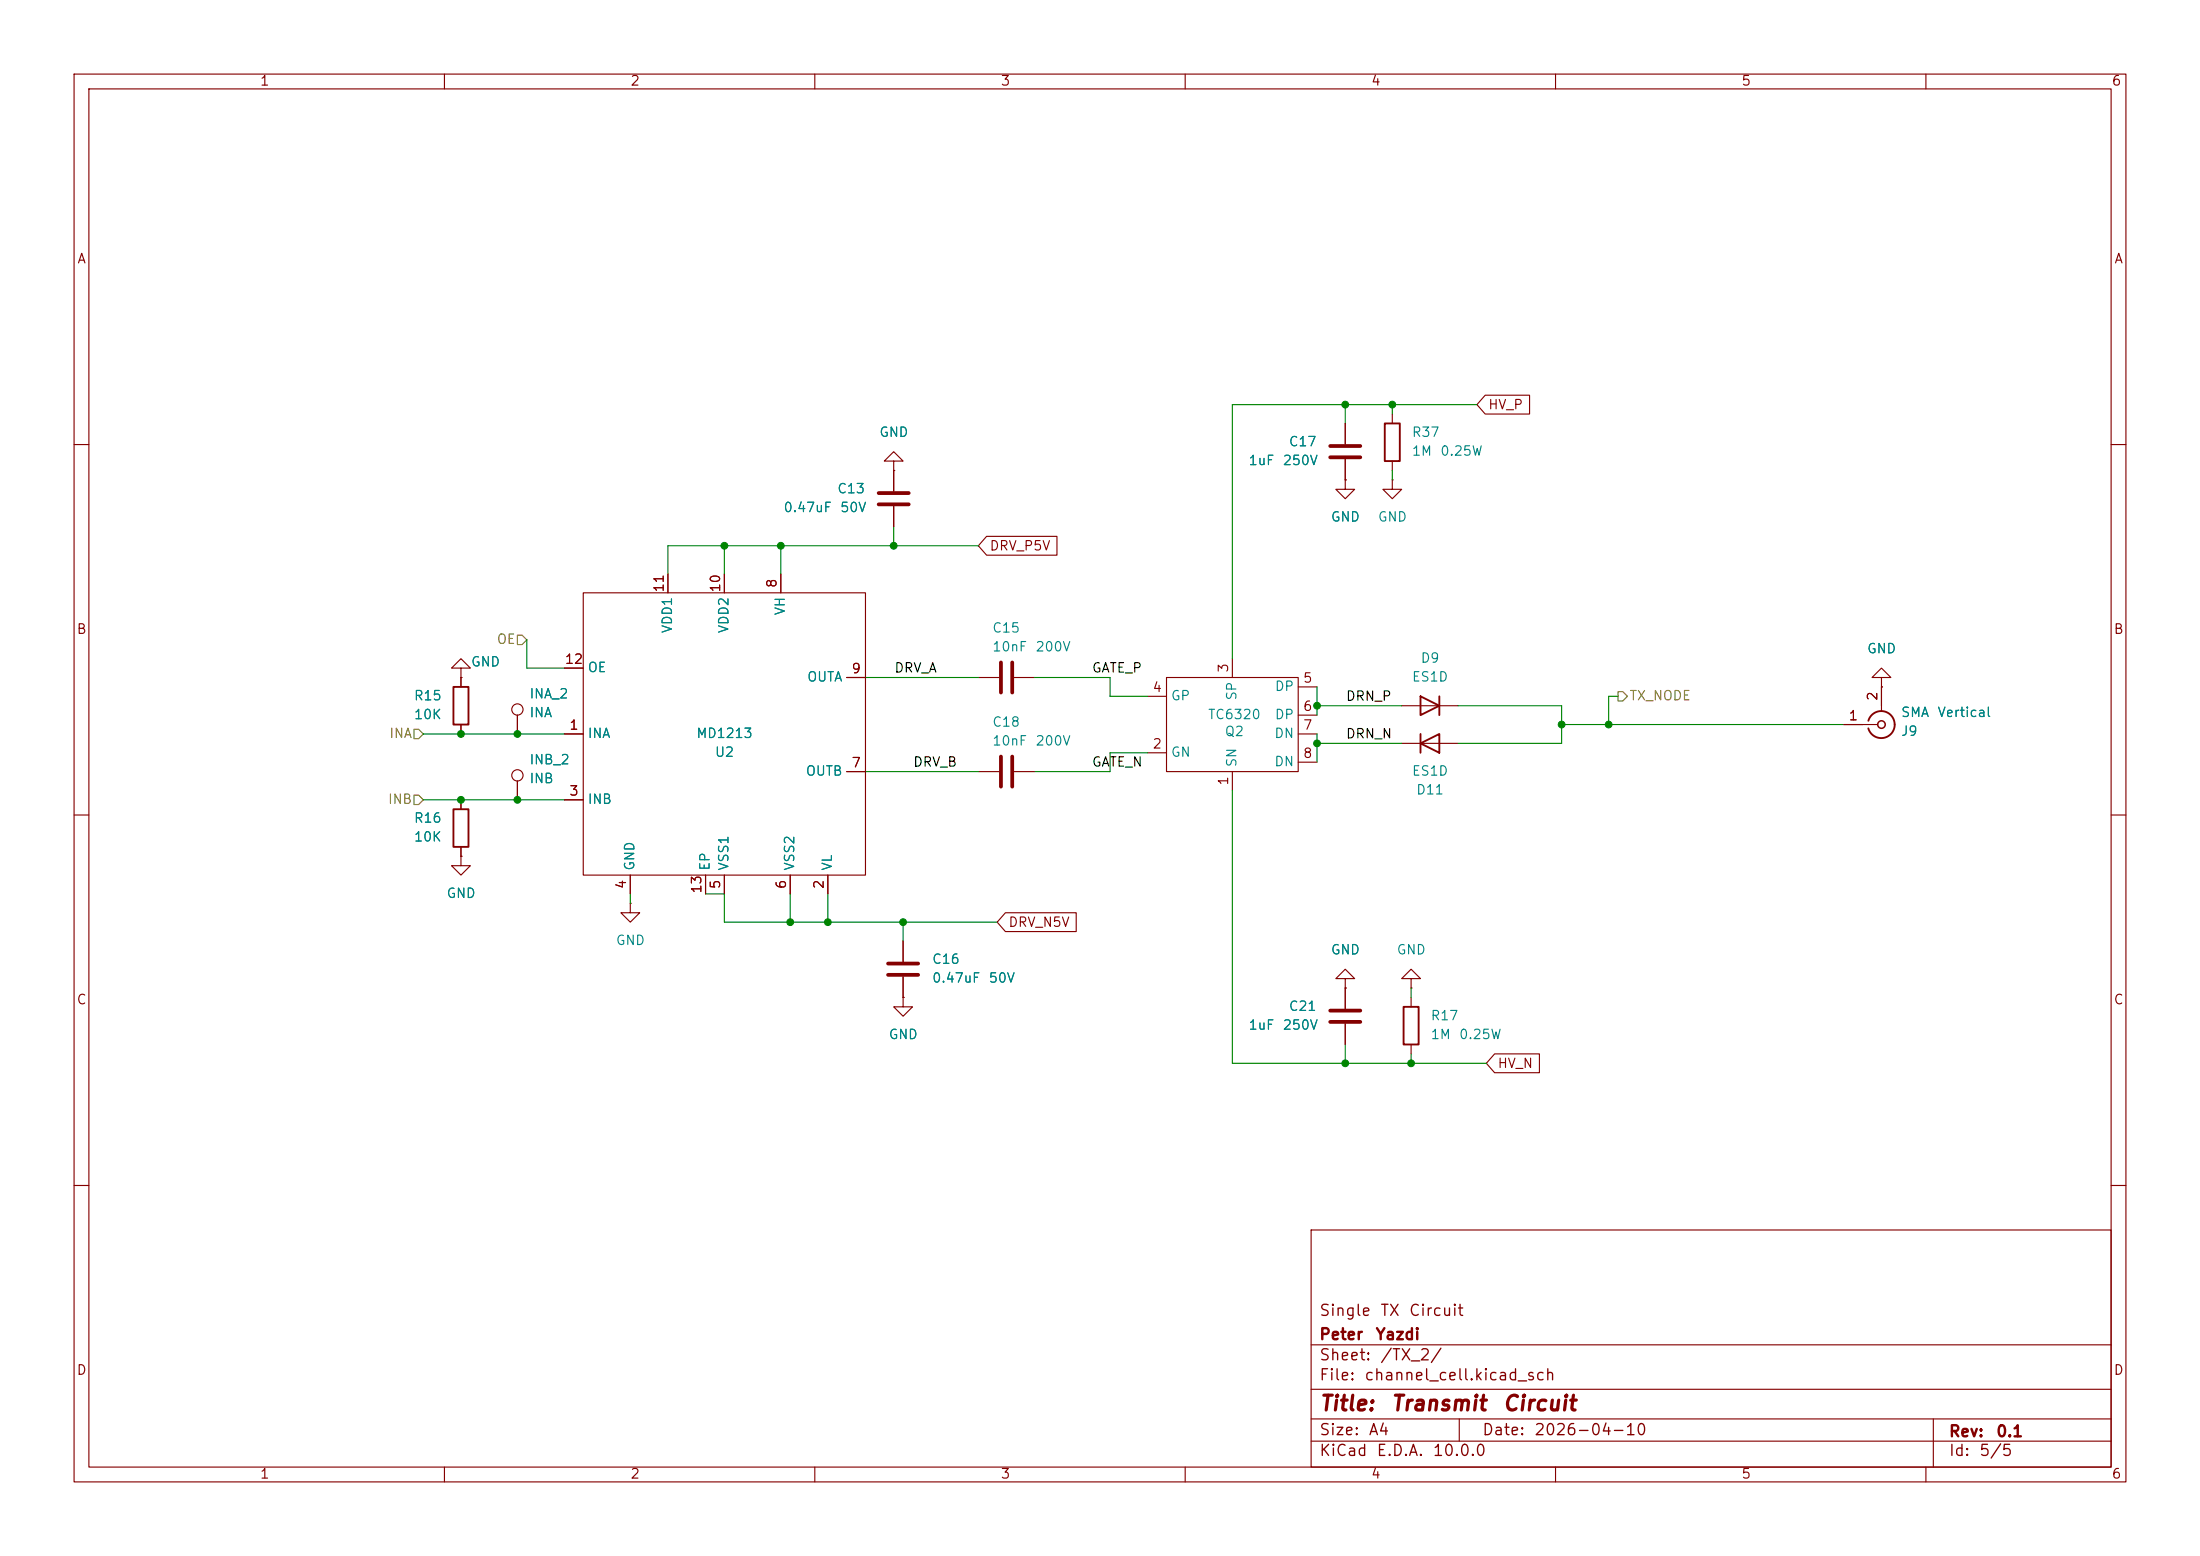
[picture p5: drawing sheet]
<svg xmlns="http://www.w3.org/2000/svg" width="297mm" height="210mm" viewBox="0 0 297 210" stroke-linecap="round" stroke-linejoin="round" font-family="sans-serif">
<g fill="none" stroke="#840000" stroke-width=".15">
<path d="M10 10h277v190h-277zM12 12h273v186h-273zM60 10v2M110 10v2M160 10v2M210 10v2M260 10v2M181.6 57.2v2.7M188 55.9v1.3M200.5 53.3h6v2.6h-6l-1.1-1.3zM10 60h2M90.2 77.5v2.5"/>
<path d="M97.8 77.5v2.5M105.4 77.5v2.5M120.6 62.2h-1.2l1.2-1.2 1.3 1.2h-1.3v1.3M120.6 63.5h.1M120.6 63.5v2.8M120.6 68.3v2.8M133.2 72.4h9.5v2.5h-9.5l-1.1-1.2zM181.6 64.8v1.2h1.3l-1.3 1.3-1.3-1.3h1.3M181.6 64.8h.1M181.6 62v2.8M188 64.8v1.2h1.2l-1.2 1.3-1.3-1.3h1.3M188 64.8h.1"/>
<path d="M188 62.2v1.3M285 60h2M62.2 90.2h-1.2l1.2-1.3 1.3 1.3h-1.3v1.2M62.2 91.4h.1M62.2 91.4v1.3M62.2 97.8v1.3M69.8 96.5v2.6M76.2 99.1h2.5M76.2 90.2h2.5M78.7 80h38.1v38.1h-38.1zM114.3 91.4h2.5M132.1 91.4h2.8"/>
<path d="M136.9 91.4h2.8M154.9 94h2.6M157.5 91.4h17.8v12.7h-17.8zM166.4 88.9v2.5M175.3 99.1h2.5M175.3 92.7h2.5M175.3 96.5h2.5M189.2 95.3h7.6M248.9 97.8h4.6M254 91.4h-1.3l1.3-1.2 1.3 1.2h-1.3v1.3M254 92.7h.1M254 92.7v3.3"/>
<path d="M10 110h2M62.2 115.6v1.2h-1.2l1.2 1.3 1.3-1.3h-1.3M62.2 115.6h.1M62.2 108v1.2M62.2 114.3v1.3M69.8 105.4v2.6M76.2 108h2.5M85.1 118.1v2.6M95.2 118.1v2.6M97.8 118.1v2.6M106.7 118.1v2.6M111.8 118.1v2.6"/>
<path d="M114.3 104.1h2.5M132.1 104.1h2.8M136.9 104.1h2.8M154.9 101.6h2.6M166.4 104.1v2.6M175.3 102.9h2.5M189.2 100.3h7.6M285 110h2M85.1 121.9v1.3h-1.3l1.3 1.3 1.3-1.3h-1.3M85.1 121.9h.1M121.9 134.6v1.3h1.3l-1.3 1.3-1.3-1.3h1.3M121.9 134.6h.1"/>
<path d="M121.9 127v2.8M121.9 131.8v2.8M135.7 123.2h9.6v2.5h-9.6l-1.1-1.2zM181.6 132.1h-1.3l1.3-1.3 1.3 1.3h-1.3v1.3M181.6 133.4h.1M181.6 133.4v2.7M181.6 138.2v2.8M190.5 132.1h-1.3l1.3-1.3 1.3 1.3h-1.3v1.3M190.5 133.4h.1M190.5 134.6v1.3M190.5 141v1.2M201.8 142.2h6v2.6h-6l-1.1-1.3z"/>
<path d="M10 160h2M177 166h108v32h-108zM285 160h2M60 198v2M110 198v2M160 198v2M177 194.5h108M177 191.5h108M177 187.5h108M177 181.5h108M197 191.5v3M210 198v2"/>
<path d="M260 198v2M261 191.5v6.5"/>
<circle cx="69.8" cy="95.8" r=".76"/>
<circle cx="69.8" cy="104.6" r=".76"/>
</g>
<path d="M186.9 57.2h2.1v5h-2.1zM61.2 92.7h2v5.1h-2zM191.8 94l2.5 1.3-2.5 1.2zM191.8 99.1v2.5M194.3 94v2.5M252.2 97.3a1.81 1.81 0 0 1 2.8-1 1.81 1.81 0 0 1 0 3 1.81 1.81 0 0 1-2.8-1M61.2 109.2h2v5.1h-2zM191.8 100.3l2.5-1.2v2.5zM189.5 135.9h2v5.1h-2z" fill="none" stroke="#840000" stroke-width=".25"/>
<path d="M118.6 68.1h4.1M118.6 66.5h4.1M179.6 60.2h4M179.6 61.7h4M135.1 89.4v4.1M136.7 89.4v4.1M135.1 102.1v4.1M136.7 102.1v4.1M119.9 131.6h4.1M119.9 130h4.1M179.6 136.4h4M179.6 137.9h4" fill="none" stroke="#840000" stroke-width=".51"/>
<circle cx="254" cy="97.8" r=".51" fill="none" stroke="#840000" stroke-width=".2"/>
<path d="M55.9 98.4h.6l.6 .7-.6 .6h-.6zM69.8 85.7h.7l.6 .7-.6 .6h-.7zM218.4 93.3h.7l.6 .7-.6 .6h-.7zM55.9 107.3h.6l.6 .7-.6 .6h-.6z" fill="none" stroke="#848400" stroke-width=".15"/>
<g fill="none" stroke="#008400" stroke-width=".15">
<path d="M181.6 54.6v2.6M188 54.6v1.3M199.4 54.6h-33v34.3M97.8 73.7v3.8M105.4 73.7v3.8M120.6 71.1v2.6M132.1 73.7h-41.9v3.8M188 63.5v1.3M57.1 99.1h19.1M71.1 86.4v3.8h5.1M116.8 91.4h15.3M139.7 91.4h10.2v2.6h5"/>
<path d="M177.8 95.3h11.4M177.8 92.7v3.8M177.8 99.1v3.8M196.8 95.3h14v5h-14M210.8 97.8h38.1M218.4 94h-1.2v3.8M57.1 108h19.1M116.8 104.1h15.3M154.9 101.6h-5v2.5h-10.2M166.4 106.7v36.8h34.3M177.8 100.3h11.4M85.1 120.7v1.2"/>
<path d="M95.2 120.7h2.6v3.8h36.8M106.7 120.7v3.8M111.8 120.7v3.8M121.9 124.5v2.5M190.5 133.4v1.2M181.6 141v2.5M190.5 142.2v1.3"/>
</g>
<g fill="#008400" stroke="#008400" stroke-width=".14">
<circle cx="69.8" cy="108" r=".46"/>
<circle cx="69.8" cy="99.1" r=".46"/>
<circle cx="105.4" cy="73.7" r=".46"/>
<circle cx="62.2" cy="99.1" r=".46"/>
<circle cx="62.2" cy="108" r=".46"/>
<circle cx="97.8" cy="73.7" r=".46"/>
<circle cx="181.6" cy="143.5" r=".46"/>
<circle cx="177.8" cy="95.3" r=".46"/>
<circle cx="177.8" cy="100.3" r=".46"/>
<circle cx="190.5" cy="143.5" r=".46"/>
<circle cx="121.9" cy="124.5" r=".46"/>
<circle cx="106.7" cy="124.5" r=".46"/>
<circle cx="111.8" cy="124.5" r=".46"/>
<circle cx="120.6" cy="73.7" r=".46"/>
<circle cx="181.6" cy="54.6" r=".46"/>
<circle cx="210.8" cy="97.8" r=".46"/>
<circle cx="217.2" cy="97.8" r=".46"/>
<circle cx="188" cy="54.6" r=".46"/>
</g>
<g font-size="2" fill="#840000">
<text x="178" y="190.9">Title:</text>
<text x="187.7" y="190.9">Transmit</text>
<text x="202.7" y="190.9">Circuit</text>
</g>
<g font-size="1.5" fill="#840000">
<text x="178" y="178">Single</text>
<text x="186.2" y="178">TX</text>
<text x="190.1" y="178">Circuit</text>
<text x="178" y="184">Sheet:</text>
<text x="178" y="181.2">Peter</text>
<text x="185.6" y="181.2">Yazdi</text>
<text x="186.2" y="184">/TX_2/</text>
<text x="178" y="186.7">File:</text>
<text x="184.1" y="186.7">channel_cell.kicad_sch</text>
<text x="178" y="196.9">KiCad</text>
<text x="178" y="194.1">Size:</text>
<text x="184.7" y="194.1">A4</text>
<text x="185.7" y="196.9">E.D.A.</text>
<text x="193.3" y="196.9">10.0.0</text>
<text x="200" y="194.1">Date:</text>
<text x="207" y="194.1">2026-04-10</text>
<text x="263" y="194.3">Rev:</text>
<text x="263" y="196.9">Id:</text>
<text x="267.1" y="196.9">5/5</text>
<text x="269.4" y="194.3">0.1</text>
</g>
<g font-size="1.3" fill="#840000">
<text x="35" y="11.9">1</text>
<text x="85" y="11.9">2</text>
<text x="135" y="11.9">3</text>
<text x="185" y="11.9">4</text>
<text x="235" y="11.9">5</text>
<text x="285" y="11.9">6</text>
<text x="10.3" y="35.9">A</text>
<text x="285.3" y="35.9">A</text>
<text x="200.8" y="55.6">HV_P</text>
<text x="133.5" y="74.6">DRV_P5V</text>
<text x="89.9" y="80.1" transform="rotate(-90 89.9 80.1)">11</text>
<text x="97.5" y="80.1" transform="rotate(-90 97.5 80.1)">10</text>
<text x="105.2" y="79.4" transform="rotate(-90 105.2 79.4)">8</text>
<text x="10.3" y="85.9">B</text>
<text x="76.2" y="89.9">12</text>
<text x="285.3" y="85.9">B</text>
<text x="114.9" y="91.2">9</text>
<text x="155.5" y="93.7">4</text>
<text x="166.1" y="90.9" transform="rotate(-90 166.1 90.9)">3</text>
<text x="175.8" y="92.5">5</text>
<text x="253.7" y="94.7" transform="rotate(-90 253.7 94.7)">2</text>
<text x="76.8" y="98.8">1</text>
<text x="155.5" y="101.3">2</text>
<text x="175.8" y="96.3">6</text>
<text x="175.8" y="98.8">7</text>
<text x="249.5" y="97.5">1</text>
<text x="76.8" y="107.7">3</text>
<text x="114.9" y="103.9">7</text>
<text x="166.1" y="106.1" transform="rotate(-90 166.1 106.1)">1</text>
<text x="175.8" y="102.6">8</text>
<text x="84.8" y="120.1" transform="rotate(-90 84.8 120.1)">4</text>
<text x="95" y="120.7" transform="rotate(-90 95 120.7)">13</text>
<text x="97.5" y="120.1" transform="rotate(-90 97.5 120.1)">5</text>
<text x="106.4" y="120.1" transform="rotate(-90 106.4 120.1)">6</text>
<text x="111.5" y="120.1" transform="rotate(-90 111.5 120.1)">2</text>
<text x="136" y="125.4">DRV_N5V</text>
<text x="10.3" y="135.9">C</text>
<text x="285.3" y="135.9">C</text>
<text x="202.1" y="144.5">HV_N</text>
<text x="10.3" y="185.9">D</text>
<text x="285.3" y="185.9">D</text>
<text x="35" y="199.9">1</text>
<text x="85" y="199.9">2</text>
<text x="135" y="199.9">3</text>
<text x="185" y="199.9">4</text>
<text x="235" y="199.9">5</text>
<text x="285" y="199.9">6</text>
</g>
<g font-size="1.3" fill="#008484">
<text x="118.6" y="59.3">GND</text>
<text x="190.5" y="59.3">R37</text>
<text x="168.5" y="63.1">1uF</text>
<text x="173.1" y="63.1">250V</text>
<text x="173.9" y="60.6">C17</text>
<text x="190.5" y="61.8">1M</text>
<text x="194.3" y="61.8">0.25W</text>
<text x="105.7" y="69.4">0.47uF</text>
<text x="112.9" y="66.9">C13</text>
<text x="113.3" y="69.4">50V</text>
<text x="179.6" y="70.7">GND</text>
<text x="185.9" y="70.7">GND</text>
<text x="106.3" y="83.1" transform="rotate(-90 106.3 83.1)">VH</text>
<text x="91" y="85.6" transform="rotate(-90 91 85.6)">VDD1</text>
<text x="98.7" y="85.6" transform="rotate(-90 98.7 85.6)">VDD2</text>
<text x="133.9" y="88.2">10nF</text>
<text x="133.9" y="85.7">C15</text>
<text x="139.7" y="88.2">200V</text>
<text x="191.7" y="89.8">D9</text>
<text x="252" y="88.5">GND</text>
<text x="55.8" y="94.8">R15</text>
<text x="63.5" y="90.3">GND</text>
<text x="71.4" y="94.6">INA_2</text>
<text x="79.2" y="91">OE</text>
<text x="108.9" y="92.3">OUTA</text>
<text x="158" y="94.8">GP</text>
<text x="167.2" y="94.6" transform="rotate(-90 167.2 94.6)">SP</text>
<text x="172" y="93.6">DP</text>
<text x="190.5" y="92.3">ES1D</text>
<text x="55.8" y="97.4">10K</text>
<text x="71.4" y="97.1">INA</text>
<text x="79.2" y="99.9">INA</text>
<text x="93.9" y="99.9">MD1213</text>
<text x="133.9" y="100.9">10nF</text>
<text x="133.9" y="98.4">C18</text>
<text x="139.7" y="100.9">200V</text>
<text x="163" y="97.4">TC6320</text>
<text x="165.3" y="99.7">Q2</text>
<text x="171.9" y="99.9">DN</text>
<text x="172" y="97.4">DP</text>
<text x="256.5" y="99.6">J9</text>
<text x="256.5" y="97.1">SMA</text>
<text x="261.5" y="97.1">Vertical</text>
<text x="71.4" y="106">INB</text>
<text x="71.4" y="103.5">INB_2</text>
<text x="96.4" y="102.5">U2</text>
<text x="108.7" y="105">OUTB</text>
<text x="158" y="102.5">GN</text>
<text x="167.2" y="103.6" transform="rotate(-90 167.2 103.6)">SN</text>
<text x="171.9" y="103.7">DN</text>
<text x="190.5" y="105">ES1D</text>
<text x="191.1" y="107.5">D11</text>
<text x="55.8" y="111.4">R16</text>
<text x="55.8" y="113.9">10K</text>
<text x="79.2" y="108.8">INB</text>
<text x="86" y="117.6" transform="rotate(-90 86 117.6)">GND</text>
<text x="96.1" y="117.6" transform="rotate(-90 96.1 117.6)">EP</text>
<text x="98.7" y="117.6" transform="rotate(-90 98.7 117.6)">VSS1</text>
<text x="107.5" y="117.6" transform="rotate(-90 107.5 117.6)">VSS2</text>
<text x="112.6" y="117.6" transform="rotate(-90 112.6 117.6)">VL</text>
<text x="60.2" y="121.5">GND</text>
<text x="83.1" y="127.9">GND</text>
<text x="125.7" y="130.4">C16</text>
<text x="179.6" y="129.1">GND</text>
<text x="188.5" y="129.1">GND</text>
<text x="125.7" y="132.9">0.47uF</text>
<text x="133.4" y="132.9">50V</text>
<text x="173.9" y="136.8">C21</text>
<text x="119.9" y="140.6">GND</text>
<text x="168.5" y="139.3">1uF</text>
<text x="173.1" y="139.3">250V</text>
<text x="193" y="138">R17</text>
<text x="193" y="140.6">1M</text>
<text x="196.9" y="140.6">0.25W</text>
</g>
<g font-size="1.3" fill="#848400">
<text x="67" y="87.2">OE</text>
<text x="219.9" y="94.8">TX_NODE</text>
<text x="52.5" y="99.9">INA</text>
<text x="52.3" y="108.8">INB</text>
</g>
<g font-size="1.3">
<text x="120.6" y="91.1">DRV_A</text>
<text x="147.3" y="91.1">GATE_P</text>
<text x="181.6" y="94.9">DRN_P</text>
<text x="181.6" y="100">DRN_N</text>
<text x="123.2" y="103.8">DRV_B</text>
<text x="147.3" y="103.8">GATE_N</text>
</g>
</svg>
